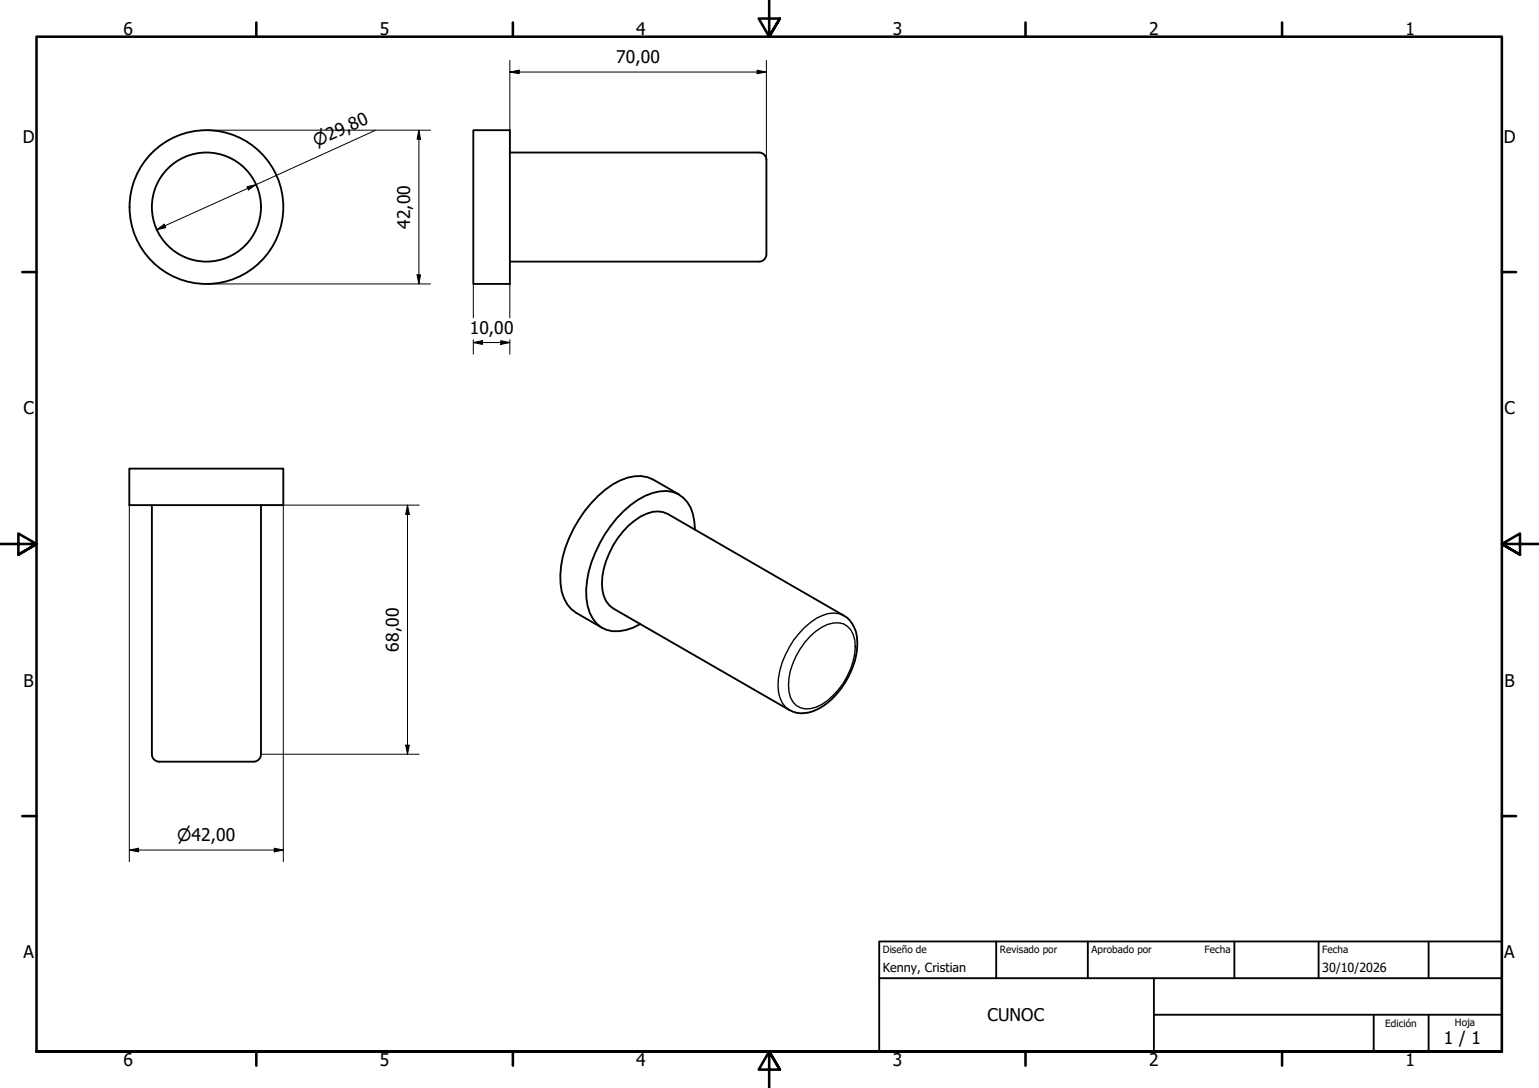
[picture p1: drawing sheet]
<svg xmlns="http://www.w3.org/2000/svg" width="420mm" height="297mm" viewBox="0 0 420 297" stroke-linecap="round" stroke-linejoin="round" font-family="sans-serif">
<!-- layer: Visible (ISO) -->
<g fill="none" stroke="#000" stroke-width=".51">
<path d="M129.2 35.5h10v42h-10zM139.2 41.6h68a2 2 0 0 1 2 2v25.9M209.2 69.4a2 2 0 0 1-2 2h-68M35.3 127.9h42v10h-42zM41.5 137.9v68a2 2 0 0 0 2 2M71.2 137.9v68a2 2 0 0 1-2 2M185.4 135l-7.1-4.1a11 11 0 0 0-11 1.4 33.4 33.4 0 0 0-14.3 24.8 12 12 0 0 0 3 9.2l1.3 1 7 4.1M171.6 143.5a12.8 12.8 0 0 1 8-3.9l1.4 .2 1.3 .5 48.1 27.8a8.7 8.7 0 0 1 3.6 8.8 22 22 0 0 1-11.1 16.9 8.2 8.2 0 0 1-7.4 .1l-48.1-27.8a7.3 7.3 0 0 1-3.1-6.8 24.2 24.2 0 0 1 7.3-15.8zM189.7 144.6a11.7 11.7 0 0 0-3.3-8.8 8.1 8.1 0 0 0-8.3-1.2 25.4 25.4 0 0 0-13 11.3 30.1 30.1 0 0 0-5 17.3 9.4 9.4 0 0 0 5.4 8.7 11.1 11.1 0 0 0 9.3-1.5M43.4 207.9h25.8"/>
<circle cx="56.4" cy="56.5" r="14.9"/>
<circle cx="56.4" cy="56.5" r="21"/>
</g>
<!-- layer: Visible fina (ISO) -->
<path d="M221.2 173.7a10.9 10.9 0 0 1 7.7-3.7 5 5 0 0 1 4.5 4.7 19.3 19.3 0 0 1-7.5 16.5 8.1 8.1 0 0 1-7.4 2 5.2 5.2 0 0 1-3.1-4.4 19.4 19.4 0 0 1 5.8-15.1zM230.4 168.1a6.5 6.5 0 0 0-5.8-.1 20.3 20.3 0 0 0-10.2 10.7 16.7 16.7 0 0 0-1.5 11.8l.7 1.4 .8 1.1 1.1 .9" fill="none" stroke="#000" stroke-width=".38"/>
<!-- layer: Borde (ISO) -->
<g fill="none" stroke="#000" stroke-width=".7">
<path d="M70 6.1v3.9M140 6.1v3.9M210 0v10l-2.9-4.9h5.8l-2.9 4.9 2.9-4.9M280 6.1v3.9M350 6.1v3.9M6.1 74.3h3.9M410 74.3h3.9M0 148.5h10l-5-2.8v5.7l5-2.9-5 2.9M420 148.5h-10l5-2.8v5.7l-5-2.9 5 2.9M6.1 222.8h3.9M410 222.8h3.9M10 287.1v-277.1h400v277.1h-400h400"/>
<path d="M70 287.1v3.8M140 287.1v3.8M212.9 292l-2.9-4.9 2.9 4.9h-5.8l2.9-4.9v9.9M280 287.1v3.8M350 287.1v3.8"/>
</g>
<path d="M240 257h170v30.1h-170zM272 257v10.1M297 257v10.1M337 257v10.1M360 257v10.1M390 257v10.1M240 267.1h170M315 277h95M315 267.1v20M375 277v10.1M390 277v10.1" fill="none" stroke="#000" stroke-width=".51"/>
<!-- layer: Cota (ISO) -->
<g fill="none" stroke="#000" stroke-width=".27">
<path d="M139.2 19.7l2.5-.5v.9zM139.2 16.5v25.1M139.2 19.7h70M206.7 19.2l2.5 .5-2.5 .4zM209.2 16.5v27.1M56.3 35.5h61.2M102.6 35.5l-59.8 27.2M114.4 35.5l.4 2.5h-.9zM114.4 35.5v42M67.4 51l2.5-.6-2.1 1.5zM42.8 62.7l2-1.5 .5 1zM56.3 77.5h61.2"/>
<path d="M113.9 75h.9l-.4 2.5zM129.2 77.5v9.3M139.2 77.5v9.3M129.2 93.5l2.5-.5v1zM129.2 93.5h10M129.2 92.8v3.9M136.7 93l2.5 .5-2.5 .5zM139.2 92.8v3.9M35.3 137.9v97.4M71.2 137.9h43.2M77.3 137.9v97.4M111.3 137.9l.5 2.5h-1.1z"/>
<path d="M111.3 137.9v68M71.2 205.9h43.2M110.7 203.4h1.1l-.5 2.5zM35.3 232.1l2.5-.5v1zM35.3 232.1h42M74.9 231.6l2.4 .5-2.4 .5z"/>
</g>
<path d="M139.2 19.7l2.5-.5v.9zM114.4 35.5l.4 2.5h-.9zM206.7 19.2l2.5 .5-2.5 .4zM67.4 51l2.5-.6-2.1 1.5zM42.8 62.7l2-1.5 .5 1zM113.9 75h.9l-.4 2.5zM129.2 93.5l2.5-.5v1zM136.7 93l2.5 .5-2.5 .5zM111.3 137.9l.5 2.5h-1.1zM110.7 203.4h1.1l-.5 2.5zM35.3 232.1l2.5-.5v1zM74.9 231.6l2.4 .5-2.4 .5z" fill="#000"/>
<g font-size="4.8">
<text x="33.7" y="9.6">6</text>
<text x="103.7" y="9.6">5</text>
<text x="173.7" y="9.6">4</text>
<text x="243.7" y="9.6">3</text>
<text x="313.7" y="9.6">2</text>
<text x="383.7" y="9.6">1</text>
<text x="168.2" y="17.3">70,00</text>
<text x="6.2" y="38.9">D</text>
<text x="410.5" y="38.9">D</text>
<text x="112" y="62.5" transform="rotate(-90 112 62.5)">42,00</text>
<text x="128.3" y="91.2">10,00</text>
<text x="6.4" y="113.1">C</text>
<text x="410.7" y="113.1">C</text>
<text x="108.8" y="177.9" transform="rotate(-90 108.8 177.9)">68,00</text>
<text x="6.4" y="187.4">B</text>
<text x="410.7" y="187.4">B</text>
<text x="6.4" y="261.7">A</text>
<text x="410.7" y="261.7">A</text>
<text x="269.6" y="278.8">CUNOC</text>
<text x="394.2" y="285">1 / 1</text>
<text x="33.7" y="290.9">6</text>
<text x="103.7" y="290.9">5</text>
<text x="173.7" y="290.9">4</text>
<text x="243.7" y="290.9">3</text>
<text x="313.7" y="290.9">2</text>
<text x="383.7" y="290.9">1</text>
</g>
<g font-size="4.6">
<text x="86.4" y="40.2" transform="rotate(-24 86.4 40.2)">⌀29,80</text>
<text x="48.4" y="229.7">⌀42,00</text>
</g>
<g font-size="3.4">
<text x="241" y="265.4">Kenny, Cristian</text>
<text x="361" y="265.5">30/10/2026</text>
</g>
<g font-size="2.7">
<text x="241" y="260.2">Diseño de</text>
<text x="273" y="260.1">Revisado por</text>
<text x="298" y="260.1">Aprobado por</text>
<text x="328.9" y="260.1">Fecha</text>
<text x="361" y="260.1">Fecha</text>
<text x="378.2" y="280.3">Edición</text>
<text x="397.2" y="280">Hoja</text>
</g>
</svg>
